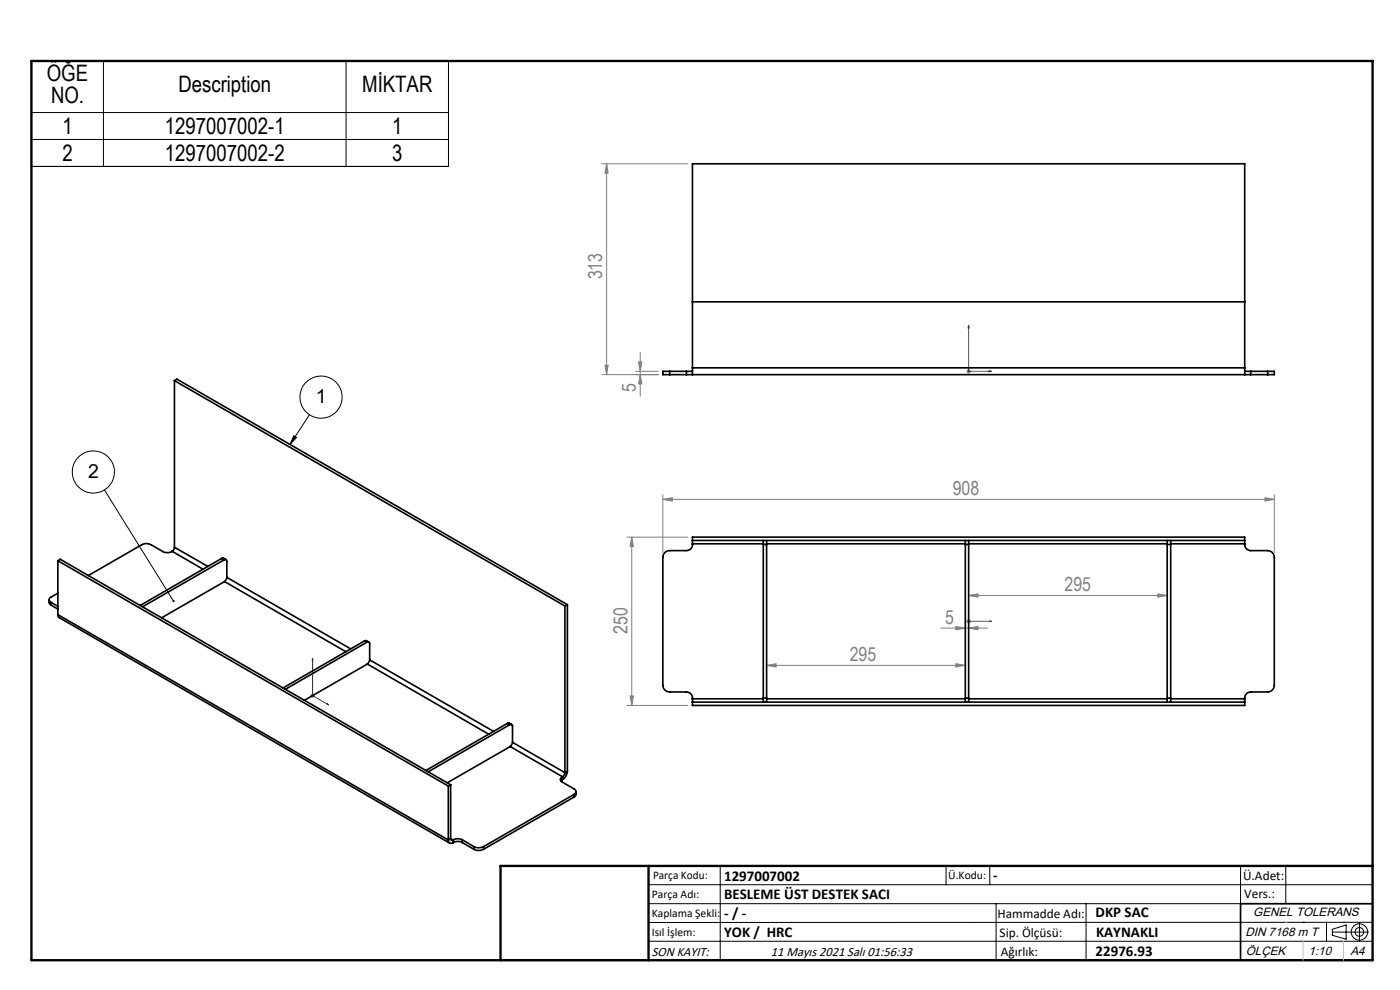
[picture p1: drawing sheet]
<svg xmlns="http://www.w3.org/2000/svg" width="297mm" height="210mm" viewBox="0 0 297 210" stroke-linecap="round" stroke-linejoin="round" font-family="sans-serif">
<g fill="none" stroke="#000" stroke-width=".21">
<path d="M6.7 12.8h88.4v22.5h-88.4zM21.9 12.8v22.5M73.4 12.8v22.5M6.7 23.9h88.4M6.7 29.6h88.4M62.3 92.4l.6 .4-1.4 1.5zM65.7 88l-4.2 6.3M22.2 103.9l14.6 23.6M137.6 187.7h153.6M137.6 191.7h153.6M137.6 199.7h153.6M152.8 183.7v20"/>
<path d="M200.7 183.7v4M210 183.7v4M211.3 191.7v12M230.4 191.7v12M263.2 183.7v20M272.8 183.7v8M276.4 195.6h.1M281.4 195.6v4.1M282.6 197.7h7.8M282.6 197.1l3-.9v3l-3-.8zM285 195.6h.1M288.4 195.8v3.8"/>
<path d="M291.2 195.6l-153.6 .1"/>
<circle cx="68.1" cy="84.2" r="4.5"/>
<circle cx="19.8" cy="100.1" r="4.5"/>
<circle cx="288.4" cy="197.7" r="1.74"/>
<circle cx="288.4" cy="197.7" r=".93"/>
</g>
<path d="M205.5 69.1v9.7h4.8M205.5 69.1l.1 .4h-.2zM209.8 78.6l.5 .2-.5 .1zM66.3 139.7l.1 .4-.2-.1zM66.3 139.7v7.9l3.4 1.9M205.4 131.8h.2zM205.5 131.8h.1M205.5 131.8h4.8M210.3 131.8h-.5h.5M69.4 149.3l.3 .2-.3-.1z" fill="none" stroke="#00f" stroke-width=".21"/>
<g fill="none" stroke="#808080" stroke-width=".21">
<path d="M127.7 34.7h18.2M128.7 34.7l.3 2.1h-.7zM128.7 34.7v44.8M127.7 79.5h11.9M128.3 77.5h.7l-.3 2zM134.8 78.8h4.8M135.5 76.8h.7l-.4 2zM135.8 79.5l.4 1.9h-.7zM135.8 74.7v9.4M205 78.8h1M205.1 78.4l.7 .7M205.5 78.2v1.1"/>
<path d="M205.8 78.4l-.7 .7M133 113.9h12.9M134 113.9l.4 2h-.7zM134 113.9v35.7M140.6 105.9l2-.3v.7zM140.6 104.9v12.3M140.6 105.9h129.7M268.4 105.6l1.9 .3-1.9 .4zM270.3 104.9v12.3M199.6 133.2h9.9M202.8 132.9l2 .3-2 .4zM205 131.8h1"/>
<path d="M205.1 131.4l.7 .7M205.5 126.3l2-.3v.7zM205.5 133.2l2-.3v.7zM205.5 131.3v1M205.5 126.3h42.1M205.8 131.4l-.7 .7M245.6 126l2 .3-2 .4zM65.8 147.6h1M66 147.2l.7 .7M66.3 147.1v1M66.7 147.2l-.7 .7M133 149.6h12.9"/>
<path d="M133.7 147.6h.7l-.4 2zM162.6 141.1l2-.3v.7zM162.6 141.1h42.2M202.8 140.8l2 .3-2 .4z"/>
</g>
<path d="M291.2 191.7h-28v12M106.2 203.7h185" fill="none" stroke="#000" stroke-width=".35"/>
<path d="M6.7 12.9h284.5v190.8h-284.5zM137.6 183.7v20M291.2 183.7h-185v20" fill="none" stroke="#000" stroke-width=".5"/>
<path d="M272.8 195.6h.1M276.4 199.7v4M285 199.7v4" fill="none" stroke="#c0c0c0" stroke-width=".21"/>
<path d="M62.3 92.4l.6 .4-1.4 1.5zM36.7 127.3h-.1a.23 .23 0 0 0 0 .3 .23 .23 0 0 0 .3 .1l-.1-.2 .1 .2 .1-.4z" fill="#000"/>
<g fill="#00f">
<path d="M209.8 131.8h.5zM205.4 131.8h.2z"/>
<path d="M209.8 78.6l.5 .2-.5 .1zM205.5 69.1l.1 .4h-.2z"/>
<path d="M69.4 149.3l.3 .2-.3-.1zM66.3 139.7l.1 .4-.2-.1z"/>
</g>
<g fill="#808080">
<path d="M140.6 105.9l2-.3v.7zM268.4 105.6l1.9 .3-1.9 .4zM162.6 141.1l2-.3v.7zM202.8 140.8l2 .3-2 .4zM205.5 126.3l2-.3v.7zM245.6 126l2 .3-2 .4z"/>
<path d="M202.8 132.9l2 .3-2 .4zM205.5 133.2l2-.3v.7z"/>
<path d="M134 113.9l.4 2h-.7zM133.7 147.6h.7l-.4 2zM128.7 34.7l.3 2.1h-.7zM128.3 77.5h.7l-.3 2zM135.5 76.8h.7l-.4 2zM135.8 79.5l.4 1.9h-.7z"/>
</g>
<g fill="none" stroke="#000" stroke-width=".35">
<path d="M142.1 78.8h-1.5v.7h1.5M142.1 79.5h3.5M142.1 78.8v.7M142.1 78.8h3.5M145.6 79.5h1.3M145.6 78.8h1.3M145.6 78.8v.7M146.9 78v1.5M146.9 78v-43.3h117.2v43.3M146.9 78h117.2M146.9 79.5h117.2M146.9 64h117.2"/>
<path d="M264.1 78v1.5M264.1 79.5h1.2M264.1 78.8h1.2M265.3 79.5h3.6M265.3 78.8v.7M265.3 78.8h3.6M268.9 78.8h1.4v.7h-1.4M268.9 78.8v.7M37 80.7l82.8 47.8M37 80.7v35.4M37 80.7l.5-.3 82.9 47.9M12.3 118.9v11.5"/>
<path d="M12.3 118.9l82.8 47.8M12.3 118.9l.5-.3 82.8 47.9M36.5 116.9a1.92 1.92 0 0 1-1.9 .1l-2.5-1.4a2.17 2.17 0 0 0-2 0l-11.4 6.5M36.5 116.9l6.6 3.8M37 116.1l-.1 .5-.4 .3M37 116.1l7.1 4M47 118.5l.3-.1 .6 .3M47 118.5l.5 .3M47 118.5l-17.3 9.9M47.5 118.8a.36 .36 0 0 1 .5-.1 .36 .36 0 0 1 .1 .4v3.4l-.3 .8-13.5 7.7M47.5 118.8l-17.3 9.9M146.9 114.6v.7"/>
<path d="M146.9 115.3a1.29 1.29 0 0 1-1.3 1.5h-3.5a1.45 1.45 0 0 0-1.5 1.4v27.2a1.45 1.45 0 0 0 1.5 1.4h3.5a1.28 1.28 0 0 1 1.3 1.4M146.9 114.6h117.2M146.9 114.6v-.7h117.2v.7M146.9 115.3h15M161.9 114.6v.9M161.9 115.5h.7M161.9 115.5v32.6M162.6 114.6v.9M162.6 115.5v32.6M162.6 115.3h42.2M204.8 114.6v.9M204.8 115.5h.7"/>
<path d="M204.8 115.5v32.6M205.5 114.6v.9M205.5 115.5v32.6M205.5 115.3h42.1M247.6 114.6v.9M247.6 115.5h.8M247.6 115.5v32.6M248.4 114.6v.9M248.4 115.5v32.6M248.4 115.3h15.7M264.1 114.6v.7M264.1 115.3a1.29 1.29 0 0 0 1.2 1.5h3.6a1.45 1.45 0 0 1 1.4 1.4v27.2a1.45 1.45 0 0 1-1.4 1.4h-3.6a1.34 1.34 0 0 0-1.2 1.4"/>
<path d="M10.4 127.2v.7l.5 .5M10.9 127.8l1.4 .8M10.9 127.8v.6M10.9 128.4l1.4 .8M12.3 125.8l-1.4 .8a.61 .61 0 0 0-.5 .6 .61 .61 0 0 0 .5 .6M12.3 130.4l.3 .6 82.8 47.8M12.3 130.4l82.8 47.8M47.6 123.4l25.8 14.8M48.1 122.5l26.3 15.1M77.3 136l.3-.1 .6 .3M77.3 136l.5 .2M77.3 136l-17.3 9.9"/>
<path d="M77.8 136.2a.37 .37 0 0 1 .4 0 .37 .37 0 0 1 .2 .4v3.4l-.3 .7-13.5 7.8M77.8 136.2l-17.3 10M78.4 140l26.3 15.1M119.8 128.5v35.4M120.4 128.3l-.6 .2M120.4 128.3v35.3M77.9 140.9l25.8 14.8M107.6 153.4h.3l.6 .3M107.6 153.4l.5 .3M107.6 153.4l-17.3 10M108.1 153.7a.37 .37 0 0 1 .5 0 .37 .37 0 0 1 .1 .4v3.4l-.3 .7-13.5 7.8M108.1 153.7l-17.3 10"/>
<path d="M108.2 158.4l11.1 6.4M108.7 157.5l11.1 6.4M146.9 148.2v.7M146.9 148.9v.7h117.2v-.7M146.9 148.9h117.2M146.9 148.2h15M161.9 148.1v.8M161.9 148.1h.7M162.6 148.1v.8M162.6 148.2h42.2M204.8 148.1v.8M204.8 148.1h.7"/>
<path d="M205.5 148.1v.8M205.5 148.2h42.1M247.6 148.1v.8M247.6 148.1h.8M248.4 148.1v.8M248.4 148.2h15.7M264.1 148.2v.7M95.1 178.2a.6 .6 0 0 0 .3 .6 .6 .6 0 0 0 .7 0M95.1 166.7v11.5M95.6 177.9a.3 .3 0 0 0 .1 .3 .3 .3 0 0 0 .4 0M95.6 166.5l-.5 .2M95.6 177.9l-.5 .3"/>
<path d="M95.6 166.5v11.4M95.6 177.9l.5 .3M96.1 178.2v.6M96.2 178.1a2.09 2.09 0 0 1 1.8 0M96.2 178.7a2.09 2.09 0 0 1 1.8 0M96.2 178.1l-.1 .1M96.2 178.1v.6M96.2 178.7l-.1 .1M98 178.1l2.5 1.5M98 178.1v.6M98 178.7l2.5 1.5M100.5 179.6a2.24 2.24 0 0 0 2.1 0"/>
<path d="M100.5 179.6v.6M102.6 179.6v.6M119.2 164.8a.55 .55 0 0 0-.3 .5 .55 .55 0 0 0 .3 .6l2.6 1.4a.63 .63 0 0 1 .4 .6 .63 .63 0 0 1-.4 .6M119.2 165.4l-.2 .3M119.2 164.8v.6M119.3 164.8h-.1M119.3 164.8v.5M119.3 165.3l-.1 .1M119.8 163.9v.4l-.5 .5M120.4 163.6a2.31 2.31 0 0 1-1.1 1.7M120.4 163.6l-.6 .3M121.8 168.5l-19.2 11.1"/>
<path d="M121.8 168.5v.6M121.8 169.1l-19.2 11.1M122.2 167.9v.8l-.4 .4M100.5 180.2a2.24 2.24 0 0 0 2.1 0"/>
</g>
<g font-size="4.8">
<text x="9.9" y="17.3">ÖĞE</text>
<text x="10.8" y="21.8">NO.</text>
<text x="37.8" y="19.5">Description</text>
<text x="76.8" y="19.5">MİKTAR</text>
<text x="13.2" y="28.3">1</text>
<text x="35" y="28.3">1297007002-1</text>
<text x="83.2" y="28.3">1</text>
<text x="13.2" y="34.1">2</text>
<text x="35" y="34.1">1297007002-2</text>
<text x="83.2" y="34.1">3</text>
</g>
<g font-size="4.1" fill="#808080">
<text x="127.8" y="59.3" transform="rotate(-90 127.8 59.3)">313</text>
<text x="134.9" y="83.1" transform="rotate(-90 134.9 83.1)">5</text>
<text x="202.1" y="105">908</text>
<text x="225.8" y="125.4">295</text>
<text x="133.1" y="134.4" transform="rotate(-90 133.1 134.4)">250</text>
<text x="200.5" y="132.3">5</text>
<text x="180.3" y="140.2">295</text>
</g>
<g font-size="4.1">
<text x="67" y="85.5">1</text>
<text x="18.7" y="101.4">2</text>
</g>
<g font-size="3.2">
<text x="153.6" y="186.8">1297007002</text>
<text x="153.6" y="190.8">BESLEME ÜST DESTEK SACI</text>
<text x="210.7" y="186.6">-</text>
<text x="153.6" y="194.8">- / -</text>
<text x="232.4" y="194.5">DKP SAC</text>
<text x="153.6" y="198.8">YOK / HRC</text>
<text x="232.4" y="202.8">22976.93</text>
<text x="232.5" y="198.8">KAYNAKLI</text>
</g>
<g font-size="2.8">
<text x="263.7" y="186.7">Ü.Adet:</text>
<text x="263.9" y="190.5">Vers.:</text>
<text x="211.6" y="194.8">Hammadde Adı:</text>
<text x="138.3" y="202.8">SON KAYIT:</text>
<text x="163.6" y="202.8">11 Mayıs 2021 Salı 01:56:33</text>
<text x="212.1" y="198.7">Sip. Ölçüsü:</text>
<text x="212.3" y="202.7">Ağırlık:</text>
</g>
<g font-size="2.6">
<text x="265.9" y="194.4">GENEL TOLERANS</text>
<text x="264.2" y="198.5">DIN 7168 m T</text>
<text x="264.3" y="202.6">ÖLÇEK</text>
<text x="277.6" y="202.6">1:10</text>
<text x="286.5" y="202.6">A4</text>
</g>
<g font-size="2.5">
<text x="138.3" y="190.5">Parça Adı:</text>
<text x="138.5" y="186.5">Parça Kodu:</text>
<text x="201.2" y="186.5">Ü.Kodu:</text>
<text x="138.3" y="194.5">Kaplama Şekli:</text>
<text x="138.3" y="198.6">Isıl İşlem:</text>
</g>
</svg>
